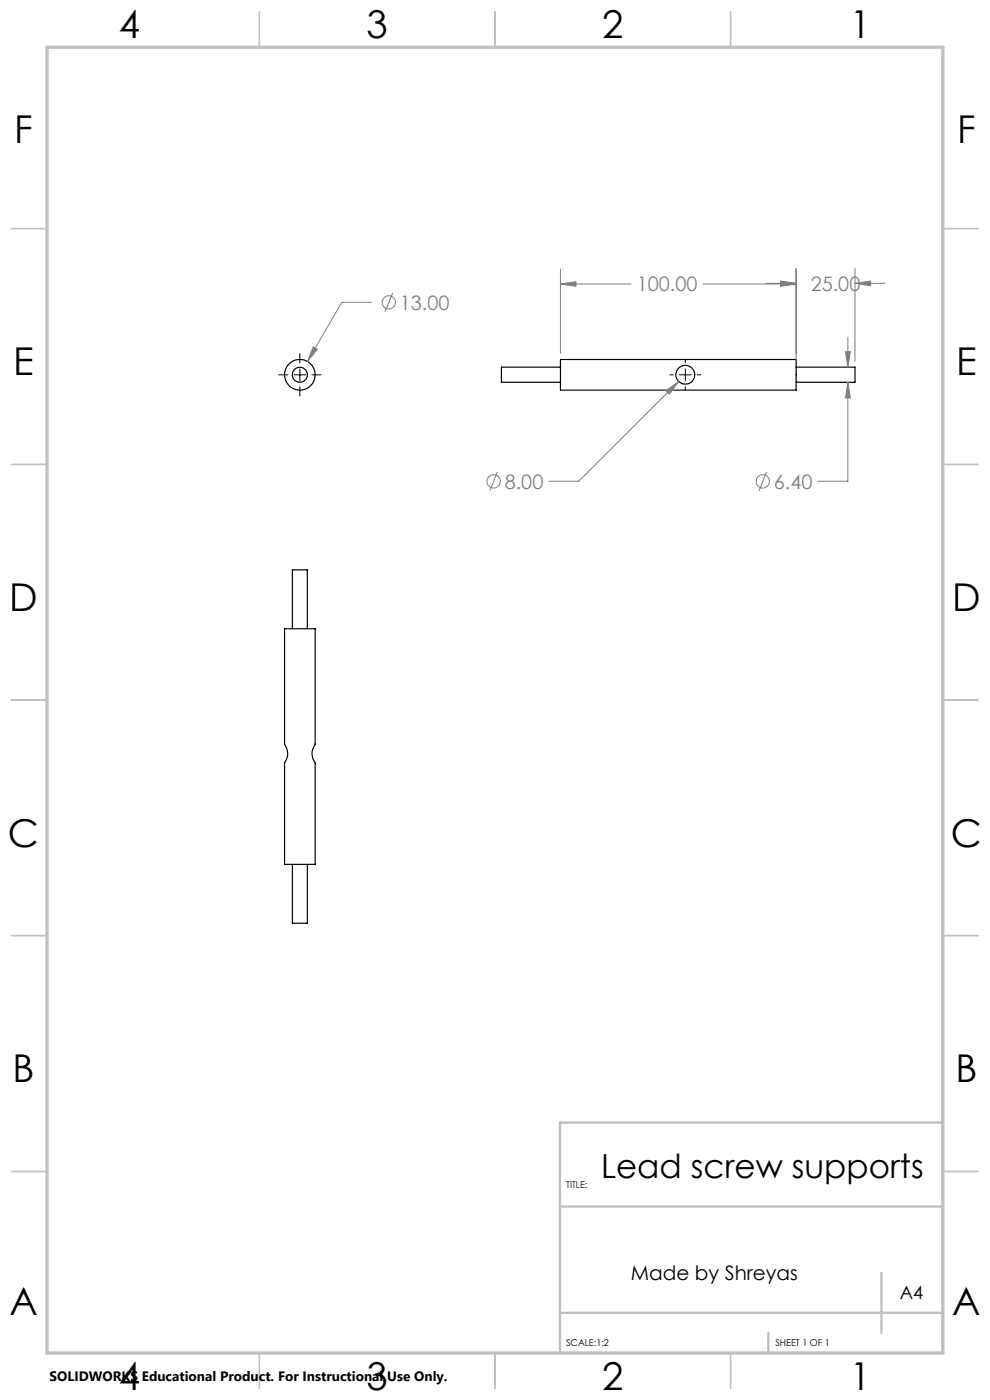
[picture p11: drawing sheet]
<svg xmlns="http://www.w3.org/2000/svg" width="210mm" height="297mm" viewBox="0 0 210 297" stroke-linecap="round" stroke-linejoin="round" font-family="sans-serif">
<g fill="none" stroke="#000" stroke-width=".25">
<path d="M118.9 76.3h50v6.5h-50zM118.9 77.9h-12.5v3.2h12.5M168.9 77.9h12.5v3.2h-12.5M60.4 133.4h6.5v24.5a3.4 3.4 0 0 0 0 4v21.5h-6.5v-21.5a3.4 3.4 0 0 0 0-4zM62 133.4v-12.5h3.2v12.5M62 183.4v12.5h3.2v-12.5"/>
<circle cx="63.6" cy="79.5" r="1.59"/>
<circle cx="63.6" cy="79.5" r="3.3"/>
<circle cx="145.4" cy="79.5" r="1.99"/>
</g>
<g fill="none" stroke="#808080" stroke-width=".21">
<path d="M118.9 57.1v17.9M165.6 59.8l3.3 .5-3.3 .4zM165.6 59.6l3.3 .5-3.3 .5zM168.9 56.9v19.7M181.4 56.9v19.7M66.4 73.6l.9 .5-2.1 2.6zM78.8 64.1h-6.3l-7.3 12.6M83.3 62.1l-1.6 4.1M118.9 60.3l3.3-.5v.9zM118.9 60.3h15M149.1 60.3h19.8M162.5 60.1h6.4"/>
<path d="M179.4 74.6h1l-.6 3.3zM179.8 71.5v6.4M181.4 60.1l3.3-.5v1zM181.4 60.1h6.3M141.3 82.9l2.7-2-2 2.7zM144 80.9l-21.2 21.2h-6.4M179.8 81.1l.6 3.3h-1zM179.8 81.1v21h-6.3M105.5 100.1l-1.6 4M162.6 100.1l-1.6 4"/>
<circle cx="82.5" cy="64.1" r="1.41"/>
<circle cx="104.7" cy="102.1" r="1.41"/>
<circle cx="161.8" cy="102.1" r="1.41"/>
</g>
<path d="M59.1 79.5h2M62.3 79.5h2.6M63.6 75v2M63.6 78.2v2.6M66.1 79.5h2M142.1 79.5h.7M144.1 79.5h2.5M145.4 76.2v.8M145.4 78.2v2.6M147.9 79.5h.7M63.6 82.1v1.9M145.4 82.1v.7" fill="none" stroke="#000" stroke-width=".21"/>
<g fill="none" stroke="#c0c0c0" stroke-width=".35">
<path d="M55 2.5v7.5M105 2.5v7.5M155 2.5v7.5M2.5 48.5h7.5M200 48.5h7.5M2.5 98.5h7.5M200 98.5h7.5M2.5 148.5h7.5M200 148.5h7.5M2.5 198.5h7.5M200 198.5h7.5M2.5 248.5h7.5"/>
<path d="M200 248.5h7.5M55 287v7.5M105 287v7.5M155 287v7.5"/>
</g>
<path d="M200 238.2h-81.2v48.8M118.8 256h81.2M118.8 278.5h81.2M187 270v12.8M163 282.8v4.2" fill="none" stroke="#c0c0c0" stroke-width=".5"/>
<path d="M10 10h190v277h-190z" fill="none" stroke="#c0c0c0" stroke-width=".7"/>
<path d="M66.4 73.6l-1.2 3.1 2.1-2.6zM165.6 59.8l3.3 .5-3.3 .4zM118.9 60.3l3.3-.5v.9zM181.4 60.1l3.3-.5v1zM165.6 59.6l3.3 .5-3.3 .5zM179.4 74.6h1l-.6 3.3zM179.8 81.1l.6 3.3h-1zM141.3 82.9l.7 .7 2-2.7z" fill="#808080"/>
<g font-size="8.1">
<text x="25.2" y="8">4</text>
<text x="77.7" y="8">3</text>
<text x="127.7" y="8">2</text>
<text x="180.2" y="8">1</text>
<text x="3" y="30.4">F</text>
<text x="203" y="30.4">F</text>
<text x="2.8" y="79.6">E</text>
<text x="202.8" y="79.6">E</text>
<text x="2" y="129.6">D</text>
<text x="202" y="129.6">D</text>
<text x="1.7" y="179.6">C</text>
<text x="201.7" y="179.6">C</text>
<text x="2.7" y="229.6">B</text>
<text x="202.7" y="229.6">B</text>
<text x="2" y="278.9">A</text>
<text x="202" y="278.9">A</text>
<text x="25.2" y="295">4</text>
<text x="77.7" y="295">3</text>
<text x="127.7" y="295">2</text>
<text x="180.2" y="295">1</text>
</g>
<text font-size="7.1" x="127.5" y="249.8">Lead screw supports</text>
<g font-size="4.2" fill="#808080">
<text x="84.8" y="65.7">13.00</text>
<text x="135.1" y="61.8">100.00</text>
<text x="172" y="61.7">25.00</text>
<text x="107.1" y="103.7">8.00</text>
<text x="164.1" y="103.7">6.40</text>
</g>
<text font-size="4.2" x="133.8" y="271.6">Made by Shreyas</text>
<text font-size="3.9" x="190.9" y="275.5">A4</text>
<text font-size="2.9" x="10.5" y="292.9">SOLIDWORKS Educational Product. For Instructional Use Only.</text>
<g font-size="2">
<text x="120.1" y="251.9">TITLE:</text>
<text x="120.1" y="285.6">SCALE:1:2</text>
<text x="164.5" y="285.6">SHEET 1 OF 1</text>
</g>
</svg>
